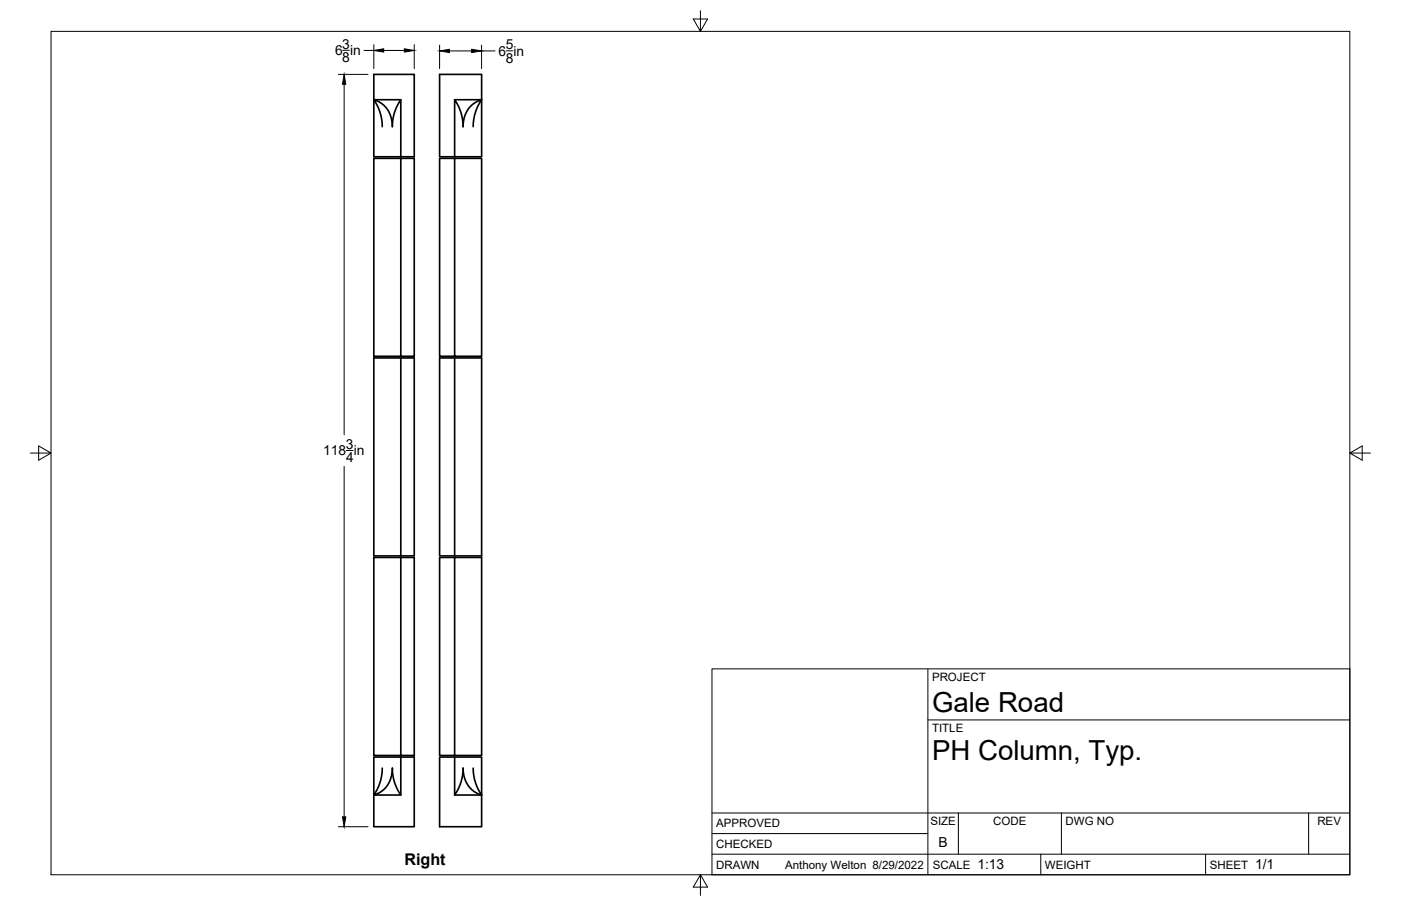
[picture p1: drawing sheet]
<svg xmlns="http://www.w3.org/2000/svg" width="432mm" height="279mm" viewBox="0 0 432 279" stroke-linecap="round" stroke-linejoin="round" font-family="sans-serif">
<!-- layer: Visible -->
<g fill="none" stroke="#000" stroke-width=".51">
<path d="M115.2 30.8v17.5h8.3v-17.5a14.4 14.4 0 0 0-2.6 8.3l-.3-2.8-1.2-2.5-1.9-2-2.3-1 1.1 1.8 .8 1.9 .5 2.3 .2 2.3M123.5 30.8h-8.3v-7.9h12.5v25.4h-4.2M140.1 30.8h8.3v-7.9h-12.9v25.4h4.6M148.4 30.8v17.5h-8.3v-17.5a14.4 14.4 0 0 1 2.6 8.3l.4-2.8 1.1-2.5 1.9-2 2.3-1-1 1.8-.8 1.9-.6 2.3-.2 2.3M123.5 48.8h-8.3v61.1h12.5v-61.1h-4.2v61.1M140.1 48.8v61.1h8.3v-61.1h-12.9v61.1h4.6M115.2 110.4h12.5v61h-12.5zM123.5 110.4v61M135.5 110.4h12.9v61h-12.9zM140.1 110.4v61M123.5 171.9h4.2v61.1h-12.5v-61.1h8.3v61.1M140.1 171.9v61.1h-4.6v-61.1h12.9v61.1h-8.3"/>
<path d="M117.8 236.9l-.2 2.2-.5 2.3-1 2.3-.9 1.5 2.4-1.2 1.8-1.9 1.2-2.5 .3-2.7a14.3 14.3 0 0 0 2.6 8.3v-11.7h-8.3v11.7M123.5 233.5h4.2v21.5h-12.5v-9.8h8.3M140.1 233.5h-4.6v21.5h12.9v-9.8l-2.4-1.2-1.8-1.9-1.1-2.5-.4-2.7a14.3 14.3 0 0 1-2.6 8.3v-11.7h8.3v11.7M145.8 236.9l.2 2.2 .6 2.3 .8 2.1 1 1.7M140.1 245.2h8.3"/>
</g>
<!-- layer: Border -->
<path d="M15.7 9.7h400.3v260.1h-400.3zM215.9 3.3v6.4l-2.2-3.8h4.4l-2.2 3.8M9.4 139.7h6.3l-3.8-2.2v4.4l3.8-2.2M416 139.7l3.8 2.2v-4.4l-3.8 2.2h6.4M215.9 269.8l2.2 3.8h-4.4l2.2-3.8v6.3" fill="none" stroke="#000" stroke-width=".31"/>
<!-- layer: Titleblock -->
<path d="M219.4 206.3h196.6v63.5h-196.6zM286 206.3v63.5M286 222h130M219.4 257.1h66.6M219.4 250.7h196.6M295.4 250.7v12.7M327.1 250.7v12.7M403.3 250.7v12.7M219.4 263.4h196.6M320.8 263.4v6.4M371.6 263.4v6.4" fill="none" stroke="#000" stroke-width=".31"/>
<!-- layer: Dimensions -->
<g fill="none" stroke="#000" stroke-width=".31">
<path d="M105.7 15.5h2M112.2 15.6h3M115.2 13.8v7.4M118.3 15.6h6.3M127.7 13.8v7.4M135.5 13.9v7.3M138.5 15.7h6.9M148.4 13.9v7.3M148.4 15.7h4.2M156 15.7h2.1M104.3 22.9h9.1M106.1 26v108.1"/>
<path d="M106.7 138.9h2.1M106.1 143.8v108.1M104.3 255h9.1"/>
</g>
<path d="M115.2 15.6l3.1-.6v1.1zM124.6 15l3.1 .6-3.1 .5zM135.5 15.7l3-.5v1zM145.4 15.2l3 .5-3 .5zM106.1 22.9l.5 3.1h-1zM105.6 251.9h1l-.5 3.1z" fill="#000" stroke="#000" stroke-width=".31"/>
<g font-size="8.5">
<text x="287.3" y="219.5">Gale Road</text>
<text x="287.3" y="234.5">PH Column, Typ.</text>
</g>
<text font-size="5" x="124.7" y="266.7">Right</text>
<g font-size="4.3">
<text x="103.3" y="17">6 in</text>
<text x="105.5" y="15">3</text>
<text x="153.7" y="17.2">6 in</text>
<text x="155.9" y="15.2">5</text>
<text x="105.5" y="19.2">8</text>
<text x="155.9" y="19.3">8</text>
<text x="99.6" y="140.4">118 in</text>
<text x="106.6" y="138.4">3</text>
<text x="106.7" y="142.5">4</text>
<text x="289.3" y="261.2">B</text>
<text x="301.2" y="268.1">1:13</text>
<text x="386.8" y="268.1">1/1</text>
</g>
<g font-size="3.5">
<text x="287.3" y="210.1">PROJECT</text>
<text x="287.3" y="225.8">TITLE</text>
<text x="220.7" y="255.2">APPROVED</text>
<text x="286.7" y="254.5">SIZE</text>
<text x="306.1" y="254.5">CODE</text>
<text x="328.4" y="254.5">DWG NO</text>
<text x="406" y="254.5">REV</text>
<text x="220.7" y="261.5">CHECKED</text>
<text x="220.7" y="267.9">DRAWN</text>
<text x="242" y="267.9">Anthony Welton 8/29/2022</text>
<text x="287.5" y="267.9">SCALE</text>
<text x="322.1" y="267.9">WEIGHT</text>
<text x="372.9" y="267.9">SHEET</text>
</g>
</svg>
